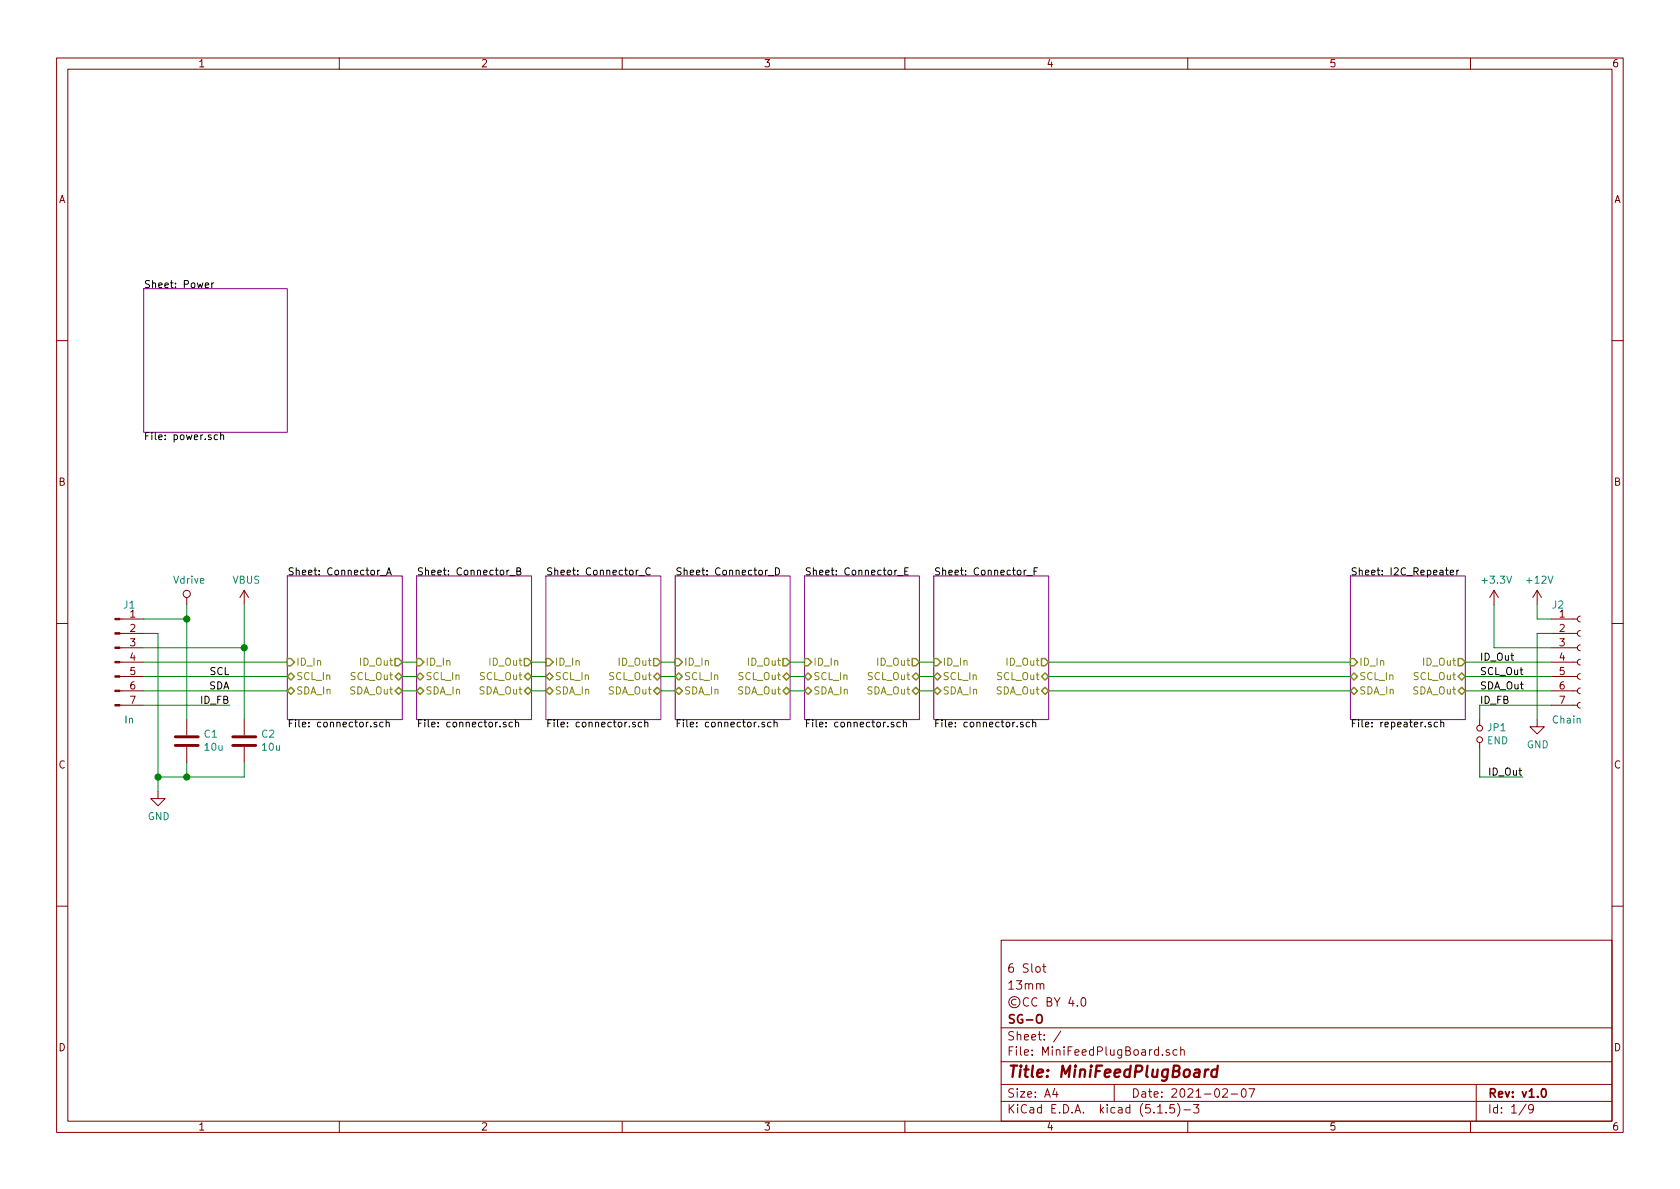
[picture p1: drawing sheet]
EESchema Schematic File Version 4
EELAYER 30 0
EELAYER END
$Descr A4 11693 8268
encoding utf-8
Sheet 1 9
Title "MiniFeedPlugBoard"
Date "2021-02-07"
Rev "v1.0"
Comp "SG-O"
Comment1 "©CC BY 4.0"
Comment2 "13mm"
Comment3 "6 Slot"
Comment4 ""
$EndDescr
$Comp
L Connector:Conn_01x07_Female J2
U 1 1
P 11000 4600
F 0 "J2" H 10800 5000 50  0000 L CNN
F 1 "Chain" H 10800 4200 50  0000 L CNN
F 2 "Connector_PinSocket_2.54mm:PinSocket_1x07_P2.54mm_Horizontal" H 11000 4600 50  0001 C CNN
F 3 "~" H 11000 4600 50  0001 C CNN
F 4 "C225515" H 11000 4600 50  0001 C CNN "lcsc#"
F 5 "A2541HWR-7P" H 11000 4600 50  0001 C CNN "manf#"
	1    11000 4600
	1    0    0    -1  
$EndComp
$Comp
L Connector:Conn_01x07_Male J1
U 1 1
P 800 4600
F 0 "J1" H 900 5000 50  0000 C CNN
F 1 "In" H 900 4200 50  0000 C CNN
F 2 "Connector_PinHeader_2.54mm:PinHeader_1x07_P2.54mm_Horizontal" H 800 4600 50  0001 C CNN
F 3 "~" H 800 4600 50  0001 C CNN
F 4 "C376125" H 800 4600 50  0001 C CNN "lcsc#"
F 5 "MTB125-1107R1" H 800 4600 50  0001 C CNN "manf#"
	1    800  4600
	1    0    0    -1  
$EndComp
Wire Wire Line
	1000 4400 1100 4400
Wire Wire Line
	1100 4400 1100 5400
Wire Wire Line
	1000 4500 1700 4500
Wire Wire Line
	1000 4900 1600 4900
Text Label 1600 4700 2    50   ~ 0
SCL
Text Label 1600 4800 2    50   ~ 0
SDA
Text Label 10300 4900 0    50   ~ 0
ID_FB
Wire Wire Line
	10300 4900 10800 4900
Text Label 10300 4600 0    50   ~ 0
ID_Out
Text Label 10300 4700 0    50   ~ 0
SCL_Out
Text Label 10300 4800 0    50   ~ 0
SDA_Out
Text Label 1600 4900 2    50   ~ 0
ID_FB
$Comp
L Device:C C2
U 1 1
P 1700 5150
F 0 "C2" H 1585 5104 50  0000 R CNN
F 1 "10u" H 1585 5195 50  0000 R CNN
F 2 "Capacitor_SMD:C_1206_3216Metric" H 1738 5000 50  0001 C CNN
F 3 "~" H 1700 5150 50  0001 C CNN
F 4 "C14860" H 1700 5150 50  0001 C CNN "lcsc#"
F 5 "CL31B106KAHNNNE" H 1700 5150 50  0001 C CNN "manf#"
	1    1700 5150
	-1   0    0    1   
$EndComp
Wire Wire Line
	10300 4900 10300 5000
$Comp
L Device:Jumper_NO_Small JP1
U 1 1
P 10300 5100
F 0 "JP1" V 10254 5148 50  0000 L CNN
F 1 "END" V 10345 5148 50  0000 L CNN
F 2 "Connector_PinHeader_2.54mm:PinHeader_1x02_P2.54mm_Horizontal" H 10300 5100 50  0001 C CNN
F 3 "~" H 10300 5100 50  0001 C CNN
F 4 "C376120;C5305" H 10300 5100 50  0001 C CNN "lcsc#"
F 5 "MTB125-1102R1;C5305" H 10300 5100 50  0001 C CNN "manf#"
	1    10300 5100
	0    1    1    0   
$EndComp
Text Label 10600 5400 2    50   ~ 0
ID_Out
Wire Wire Line
	10600 5400 10300 5400
Wire Wire Line
	10300 5200 10300 5400
$Sheet
S 2000 4000 800  1000
U 602038B9
F0 "Connector_A" 50
F1 "connector.sch" 50
F2 "ID_In" I L 2000 4600 50 
F3 "ID_Out" O R 2800 4600 50 
F4 "SDA_In" B L 2000 4800 50 
F5 "SCL_In" B L 2000 4700 50 
F6 "SCL_Out" B R 2800 4700 50 
F7 "SDA_Out" B R 2800 4800 50 
$EndSheet
Wire Wire Line
	1300 4300 1300 4200
Wire Wire Line
	10700 4300 10700 4200
Wire Wire Line
	10700 4300 10800 4300
$Comp
L power:+12V #PWR?
U 1 1
P 10700 4200
AR Path="/602038B9/6025782B" Ref="#PWR?"  Part="1" 
AR Path="/6025782B" Ref="#PWR04"  Part="1" 
F 0 "#PWR04" H 10700 4050 50  0001 C CNN
F 1 "+12V" H 10715 4373 50  0000 C CNN
F 2 "" H 10700 4200 50  0001 C CNN
F 3 "" H 10700 4200 50  0001 C CNN
	1    10700 4200
	1    0    0    -1  
$EndComp
$Comp
L power:+3.3V #PWR?
U 1 1
P 10400 4200
AR Path="/602038B9/6026EDC2" Ref="#PWR?"  Part="1" 
AR Path="/6026EDC2" Ref="#PWR03"  Part="1" 
F 0 "#PWR03" H 10400 4050 50  0001 C CNN
F 1 "+3.3V" H 10415 4373 50  0000 C CNN
F 2 "" H 10400 4200 50  0001 C CNN
F 3 "" H 10400 4200 50  0001 C CNN
	1    10400 4200
	1    0    0    -1  
$EndComp
Wire Wire Line
	10400 4200 10400 4500
Wire Wire Line
	10400 4500 10800 4500
Wire Wire Line
	1700 4200 1700 4500
Wire Wire Line
	1700 4500 1700 5000
Connection ~ 1700 4500
Wire Wire Line
	1700 5300 1700 5400
Wire Wire Line
	1000 4600 2000 4600
Wire Wire Line
	1000 4700 2000 4700
Wire Wire Line
	1000 4800 2000 4800
$Comp
L power:GND #PWR?
U 1 1
P 1100 5500
AR Path="/602038B9/602CB94D" Ref="#PWR?"  Part="1" 
AR Path="/602CB94D" Ref="#PWR06"  Part="1" 
F 0 "#PWR06" H 1100 5250 50  0001 C CNN
F 1 "GND" H 1105 5327 50  0000 C CNN
F 2 "" H 1100 5500 50  0001 C CNN
F 3 "" H 1100 5500 50  0001 C CNN
	1    1100 5500
	1    0    0    -1  
$EndComp
Wire Wire Line
	1100 5500 1100 5400
Connection ~ 1100 5400
$Comp
L Device:C C1
U 1 1
P 1300 5150
F 0 "C1" H 1185 5104 50  0000 R CNN
F 1 "10u" H 1185 5195 50  0000 R CNN
F 2 "Capacitor_SMD:C_1206_3216Metric" H 1338 5000 50  0001 C CNN
F 3 "~" H 1300 5150 50  0001 C CNN
F 4 "C14860" H 1300 5150 50  0001 C CNN "lcsc#"
F 5 "CL31B106KAHNNNE" H 1300 5150 50  0001 C CNN "manf#"
	1    1300 5150
	-1   0    0    1   
$EndComp
Wire Wire Line
	1100 5400 1300 5400
Wire Wire Line
	1300 5300 1300 5400
Connection ~ 1300 5400
Wire Wire Line
	1300 5400 1700 5400
Wire Wire Line
	1300 5000 1300 4300
Connection ~ 1300 4300
Wire Wire Line
	1000 4300 1300 4300
$Sheet
S 9400 4000 800  1000
U 60304714
F0 "I2C_Repeater" 50
F1 "repeater.sch" 50
F2 "SCL_In" B L 9400 4700 50 
F3 "SDA_In" B L 9400 4800 50 
F4 "SCL_Out" B R 10200 4700 50 
F5 "SDA_Out" B R 10200 4800 50 
F6 "ID_In" I L 9400 4600 50 
F7 "ID_Out" O R 10200 4600 50 
$EndSheet
Wire Wire Line
	10200 4600 10800 4600
Wire Wire Line
	10200 4700 10800 4700
Wire Wire Line
	10200 4800 10800 4800
$Sheet
S 2900 4000 800  1000
U 6033A4F3
F0 "Connector_B" 50
F1 "connector.sch" 50
F2 "ID_In" I L 2900 4600 50 
F3 "ID_Out" O R 3700 4600 50 
F4 "SDA_In" B L 2900 4800 50 
F5 "SCL_In" B L 2900 4700 50 
F6 "SCL_Out" B R 3700 4700 50 
F7 "SDA_Out" B R 3700 4800 50 
$EndSheet
$Sheet
S 3800 4000 800  1000
U 6033B297
F0 "Connector_C" 50
F1 "connector.sch" 50
F2 "ID_In" I L 3800 4600 50 
F3 "ID_Out" O R 4600 4600 50 
F4 "SDA_In" B L 3800 4800 50 
F5 "SCL_In" B L 3800 4700 50 
F6 "SCL_Out" B R 4600 4700 50 
F7 "SDA_Out" B R 4600 4800 50 
$EndSheet
$Sheet
S 4700 4000 800  1000
U 6033BFE0
F0 "Connector_D" 50
F1 "connector.sch" 50
F2 "ID_In" I L 4700 4600 50 
F3 "ID_Out" O R 5500 4600 50 
F4 "SDA_In" B L 4700 4800 50 
F5 "SCL_In" B L 4700 4700 50 
F6 "SCL_Out" B R 5500 4700 50 
F7 "SDA_Out" B R 5500 4800 50 
$EndSheet
$Sheet
S 5600 4000 800  1000
U 6033CDE6
F0 "Connector_E" 50
F1 "connector.sch" 50
F2 "ID_In" I L 5600 4600 50 
F3 "ID_Out" O R 6400 4600 50 
F4 "SDA_In" B L 5600 4800 50 
F5 "SCL_In" B L 5600 4700 50 
F6 "SCL_Out" B R 6400 4700 50 
F7 "SDA_Out" B R 6400 4800 50 
$EndSheet
$Sheet
S 6500 4000 800  1000
U 6033D8FF
F0 "Connector_F" 50
F1 "connector.sch" 50
F2 "ID_In" I L 6500 4600 50 
F3 "ID_Out" O R 7300 4600 50 
F4 "SDA_In" B L 6500 4800 50 
F5 "SCL_In" B L 6500 4700 50 
F6 "SCL_Out" B R 7300 4700 50 
F7 "SDA_Out" B R 7300 4800 50 
$EndSheet
$Comp
L power:GND #PWR?
U 1 1
P 10700 5000
AR Path="/602038B9/60348023" Ref="#PWR?"  Part="1" 
AR Path="/60348023" Ref="#PWR05"  Part="1" 
F 0 "#PWR05" H 10700 4750 50  0001 C CNN
F 1 "GND" H 10705 4827 50  0000 C CNN
F 2 "" H 10700 5000 50  0001 C CNN
F 3 "" H 10700 5000 50  0001 C CNN
	1    10700 5000
	1    0    0    -1  
$EndComp
Wire Wire Line
	10700 5000 10700 4400
Wire Wire Line
	10700 4400 10800 4400
$Sheet
S 1000 2000 1000 1000
U 60357A0D
F0 "Power" 50
F1 "power.sch" 50
$EndSheet
$Comp
L power:Vdrive #PWR01
U 1 1
P 1300 4200
F 0 "#PWR01" H 1100 4050 50  0001 C CNN
F 1 "Vdrive" H 1317 4373 50  0000 C CNN
F 2 "" H 1300 4200 50  0001 C CNN
F 3 "" H 1300 4200 50  0001 C CNN
	1    1300 4200
	1    0    0    -1  
$EndComp
$Comp
L power:VBUS #PWR02
U 1 1
P 1700 4200
F 0 "#PWR02" H 1700 4050 50  0001 C CNN
F 1 "VBUS" H 1715 4373 50  0000 C CNN
F 2 "" H 1700 4200 50  0001 C CNN
F 3 "" H 1700 4200 50  0001 C CNN
	1    1700 4200
	1    0    0    -1  
$EndComp
Wire Wire Line
	2800 4600 2900 4600
Wire Wire Line
	2800 4700 2900 4700
Wire Wire Line
	2800 4800 2900 4800
Wire Wire Line
	3700 4600 3800 4600
Wire Wire Line
	3700 4700 3800 4700
Wire Wire Line
	3700 4800 3800 4800
Wire Wire Line
	4600 4600 4700 4600
Wire Wire Line
	4600 4700 4700 4700
Wire Wire Line
	4600 4800 4700 4800
Wire Wire Line
	5500 4600 5600 4600
Wire Wire Line
	5500 4700 5600 4700
Wire Wire Line
	5500 4800 5600 4800
Wire Wire Line
	6400 4600 6500 4600
Wire Wire Line
	6400 4700 6500 4700
Wire Wire Line
	6400 4800 6500 4800
Wire Wire Line
	7300 4600 9400 4600
Wire Wire Line
	7300 4700 9400 4700
Wire Wire Line
	7300 4800 9400 4800
$EndSCHEMATC
